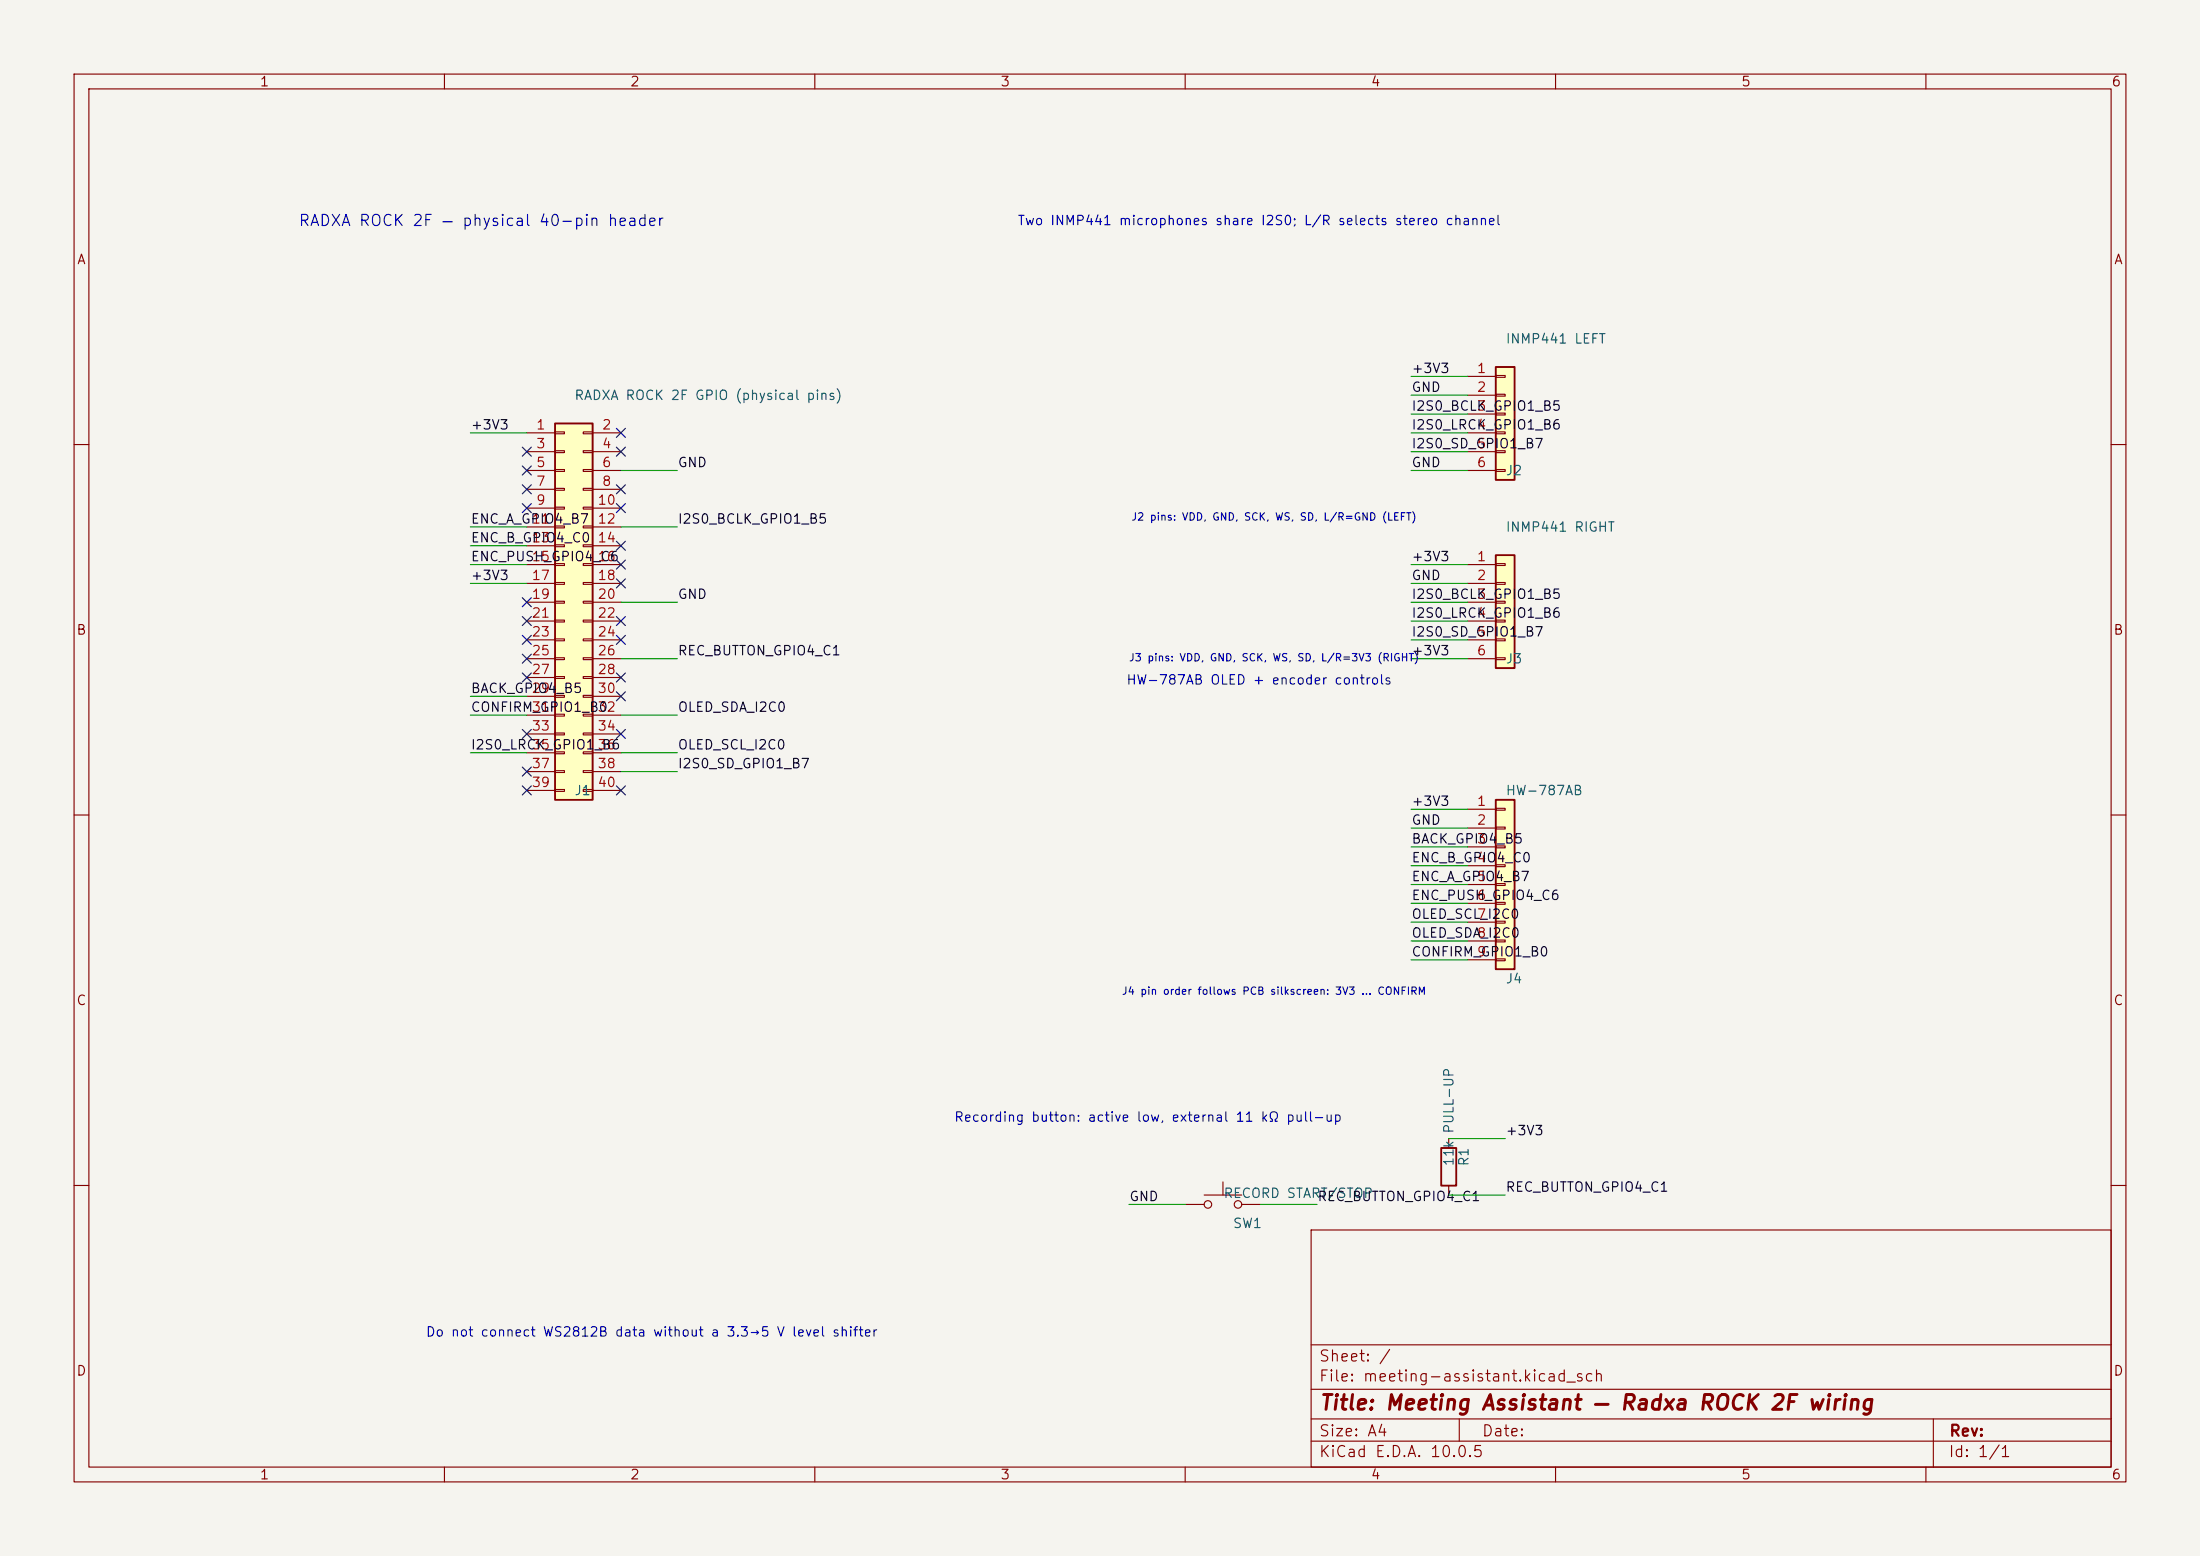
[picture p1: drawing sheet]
(kicad_sch
 (version 20250114)
 (generator "eeschema")
 (generator_version "9.0")
 (paper "A4")
 (title_block
  (title "Meeting Assistant — Radxa ROCK 2F wiring"))
 (lib_symbols
  (symbol "Connector_Generic:Conn_02x20_Odd_Even"
   (pin_names
    (offset 1.016) (hide yes)) (exclude_from_sim no) (in_bom yes) (on_board yes)
   (in_pos_files yes)
   (duplicate_pin_numbers_are_jumpers no)
   (property "Reference" "J" (at 1.27 25.4 0) (show_name no) (do_not_autoplace no) (effects (font (size 1.27 1.27))))
   (property "Value" "Conn_02x20_Odd_Even" (at 1.27 -27.94 0) (show_name no) (do_not_autoplace no) (effects (font (size 1.27 1.27))))
   (property "Footprint" "" (at 0 0 0) (show_name no) (do_not_autoplace no) (hide yes) (effects (font (size 1.27 1.27))))
   (property "Datasheet" "" (at 0 0 0) (show_name no) (do_not_autoplace no) (hide yes) (effects (font (size 1.27 1.27))))
   (property "Description" "Generic connector, double row, 02x20, odd/even pin numbering scheme (row 1 odd numbers, row 2 even numbers), script generated (kicad-library-utils/schlib/autogen/connector/)" (at 0 0 0) (show_name no) (do_not_autoplace no) (hide yes) (effects (font (size 1.27 1.27))))
   (symbol "Conn_02x20_Odd_Even_1_1"
    (rectangle (start -1.27 24.13) (end 3.81 -26.67) (stroke (width 0.254) (type default)) (fill (type background)))
    (rectangle (start -1.27 22.987) (end 0 22.733) (stroke (width 0.1524) (type default)) (fill (type none)))
    (rectangle (start -1.27 20.447) (end 0 20.193) (stroke (width 0.1524) (type default)) (fill (type none)))
    (rectangle (start -1.27 17.907) (end 0 17.653) (stroke (width 0.1524) (type default)) (fill (type none)))
    (rectangle (start -1.27 15.367) (end 0 15.113) (stroke (width 0.1524) (type default)) (fill (type none)))
    (rectangle (start -1.27 12.827) (end 0 12.573) (stroke (width 0.1524) (type default)) (fill (type none)))
    (rectangle (start -1.27 10.287) (end 0 10.033) (stroke (width 0.1524) (type default)) (fill (type none)))
    (rectangle (start -1.27 7.747) (end 0 7.493) (stroke (width 0.1524) (type default)) (fill (type none)))
    (rectangle (start -1.27 5.207) (end 0 4.953) (stroke (width 0.1524) (type default)) (fill (type none)))
    (rectangle (start -1.27 2.667) (end 0 2.413) (stroke (width 0.1524) (type default)) (fill (type none)))
    (rectangle (start -1.27 0.127) (end 0 -0.127) (stroke (width 0.1524) (type default)) (fill (type none)))
    (rectangle (start -1.27 -2.413) (end 0 -2.667) (stroke (width 0.1524) (type default)) (fill (type none)))
    (rectangle (start -1.27 -4.953) (end 0 -5.207) (stroke (width 0.1524) (type default)) (fill (type none)))
    (rectangle (start -1.27 -7.493) (end 0 -7.747) (stroke (width 0.1524) (type default)) (fill (type none)))
    (rectangle (start -1.27 -10.033) (end 0 -10.287) (stroke (width 0.1524) (type default)) (fill (type none)))
    (rectangle (start -1.27 -12.573) (end 0 -12.827) (stroke (width 0.1524) (type default)) (fill (type none)))
    (rectangle (start -1.27 -15.113) (end 0 -15.367) (stroke (width 0.1524) (type default)) (fill (type none)))
    (rectangle (start -1.27 -17.653) (end 0 -17.907) (stroke (width 0.1524) (type default)) (fill (type none)))
    (rectangle (start -1.27 -20.193) (end 0 -20.447) (stroke (width 0.1524) (type default)) (fill (type none)))
    (rectangle (start -1.27 -22.733) (end 0 -22.987) (stroke (width 0.1524) (type default)) (fill (type none)))
    (rectangle (start -1.27 -25.273) (end 0 -25.527) (stroke (width 0.1524) (type default)) (fill (type none)))
    (rectangle (start 3.81 22.987) (end 2.54 22.733) (stroke (width 0.1524) (type default)) (fill (type none)))
    (rectangle (start 3.81 20.447) (end 2.54 20.193) (stroke (width 0.1524) (type default)) (fill (type none)))
    (rectangle (start 3.81 17.907) (end 2.54 17.653) (stroke (width 0.1524) (type default)) (fill (type none)))
    (rectangle (start 3.81 15.367) (end 2.54 15.113) (stroke (width 0.1524) (type default)) (fill (type none)))
    (rectangle (start 3.81 12.827) (end 2.54 12.573) (stroke (width 0.1524) (type default)) (fill (type none)))
    (rectangle (start 3.81 10.287) (end 2.54 10.033) (stroke (width 0.1524) (type default)) (fill (type none)))
    (rectangle (start 3.81 7.747) (end 2.54 7.493) (stroke (width 0.1524) (type default)) (fill (type none)))
    (rectangle (start 3.81 5.207) (end 2.54 4.953) (stroke (width 0.1524) (type default)) (fill (type none)))
    (rectangle (start 3.81 2.667) (end 2.54 2.413) (stroke (width 0.1524) (type default)) (fill (type none)))
    (rectangle (start 3.81 0.127) (end 2.54 -0.127) (stroke (width 0.1524) (type default)) (fill (type none)))
    (rectangle (start 3.81 -2.413) (end 2.54 -2.667) (stroke (width 0.1524) (type default)) (fill (type none)))
    (rectangle (start 3.81 -4.953) (end 2.54 -5.207) (stroke (width 0.1524) (type default)) (fill (type none)))
    (rectangle (start 3.81 -7.493) (end 2.54 -7.747) (stroke (width 0.1524) (type default)) (fill (type none)))
    (rectangle (start 3.81 -10.033) (end 2.54 -10.287) (stroke (width 0.1524) (type default)) (fill (type none)))
    (rectangle (start 3.81 -12.573) (end 2.54 -12.827) (stroke (width 0.1524) (type default)) (fill (type none)))
    (rectangle (start 3.81 -15.113) (end 2.54 -15.367) (stroke (width 0.1524) (type default)) (fill (type none)))
    (rectangle (start 3.81 -17.653) (end 2.54 -17.907) (stroke (width 0.1524) (type default)) (fill (type none)))
    (rectangle (start 3.81 -20.193) (end 2.54 -20.447) (stroke (width 0.1524) (type default)) (fill (type none)))
    (rectangle (start 3.81 -22.733) (end 2.54 -22.987) (stroke (width 0.1524) (type default)) (fill (type none)))
    (rectangle (start 3.81 -25.273) (end 2.54 -25.527) (stroke (width 0.1524) (type default)) (fill (type none)))
    (pin passive line (at -5.08 22.86 0) (length 3.81) (name "Pin_1" (effects (font (size 1.27 1.27)))) (number "1" (effects (font (size 1.27 1.27)))))
    (pin passive line (at 7.62 22.86 180) (length 3.81) (name "Pin_2" (effects (font (size 1.27 1.27)))) (number "2" (effects (font (size 1.27 1.27)))))
    (pin passive line (at -5.08 20.32 0) (length 3.81) (name "Pin_3" (effects (font (size 1.27 1.27)))) (number "3" (effects (font (size 1.27 1.27)))))
    (pin passive line (at 7.62 20.32 180) (length 3.81) (name "Pin_4" (effects (font (size 1.27 1.27)))) (number "4" (effects (font (size 1.27 1.27)))))
    (pin passive line (at -5.08 17.78 0) (length 3.81) (name "Pin_5" (effects (font (size 1.27 1.27)))) (number "5" (effects (font (size 1.27 1.27)))))
    (pin passive line (at 7.62 17.78 180) (length 3.81) (name "Pin_6" (effects (font (size 1.27 1.27)))) (number "6" (effects (font (size 1.27 1.27)))))
    (pin passive line (at -5.08 15.24 0) (length 3.81) (name "Pin_7" (effects (font (size 1.27 1.27)))) (number "7" (effects (font (size 1.27 1.27)))))
    (pin passive line (at 7.62 15.24 180) (length 3.81) (name "Pin_8" (effects (font (size 1.27 1.27)))) (number "8" (effects (font (size 1.27 1.27)))))
    (pin passive line (at -5.08 12.7 0) (length 3.81) (name "Pin_9" (effects (font (size 1.27 1.27)))) (number "9" (effects (font (size 1.27 1.27)))))
    (pin passive line (at 7.62 12.7 180) (length 3.81) (name "Pin_10" (effects (font (size 1.27 1.27)))) (number "10" (effects (font (size 1.27 1.27)))))
    (pin passive line (at -5.08 10.16 0) (length 3.81) (name "Pin_11" (effects (font (size 1.27 1.27)))) (number "11" (effects (font (size 1.27 1.27)))))
    (pin passive line (at 7.62 10.16 180) (length 3.81) (name "Pin_12" (effects (font (size 1.27 1.27)))) (number "12" (effects (font (size 1.27 1.27)))))
    (pin passive line (at -5.08 7.62 0) (length 3.81) (name "Pin_13" (effects (font (size 1.27 1.27)))) (number "13" (effects (font (size 1.27 1.27)))))
    (pin passive line (at 7.62 7.62 180) (length 3.81) (name "Pin_14" (effects (font (size 1.27 1.27)))) (number "14" (effects (font (size 1.27 1.27)))))
    (pin passive line (at -5.08 5.08 0) (length 3.81) (name "Pin_15" (effects (font (size 1.27 1.27)))) (number "15" (effects (font (size 1.27 1.27)))))
    (pin passive line (at 7.62 5.08 180) (length 3.81) (name "Pin_16" (effects (font (size 1.27 1.27)))) (number "16" (effects (font (size 1.27 1.27)))))
    (pin passive line (at -5.08 2.54 0) (length 3.81) (name "Pin_17" (effects (font (size 1.27 1.27)))) (number "17" (effects (font (size 1.27 1.27)))))
    (pin passive line (at 7.62 2.54 180) (length 3.81) (name "Pin_18" (effects (font (size 1.27 1.27)))) (number "18" (effects (font (size 1.27 1.27)))))
    (pin passive line (at -5.08 0 0) (length 3.81) (name "Pin_19" (effects (font (size 1.27 1.27)))) (number "19" (effects (font (size 1.27 1.27)))))
    (pin passive line (at 7.62 0 180) (length 3.81) (name "Pin_20" (effects (font (size 1.27 1.27)))) (number "20" (effects (font (size 1.27 1.27)))))
    (pin passive line (at -5.08 -2.54 0) (length 3.81) (name "Pin_21" (effects (font (size 1.27 1.27)))) (number "21" (effects (font (size 1.27 1.27)))))
    (pin passive line (at 7.62 -2.54 180) (length 3.81) (name "Pin_22" (effects (font (size 1.27 1.27)))) (number "22" (effects (font (size 1.27 1.27)))))
    (pin passive line (at -5.08 -5.08 0) (length 3.81) (name "Pin_23" (effects (font (size 1.27 1.27)))) (number "23" (effects (font (size 1.27 1.27)))))
    (pin passive line (at 7.62 -5.08 180) (length 3.81) (name "Pin_24" (effects (font (size 1.27 1.27)))) (number "24" (effects (font (size 1.27 1.27)))))
    (pin passive line (at -5.08 -7.62 0) (length 3.81) (name "Pin_25" (effects (font (size 1.27 1.27)))) (number "25" (effects (font (size 1.27 1.27)))))
    (pin passive line (at 7.62 -7.62 180) (length 3.81) (name "Pin_26" (effects (font (size 1.27 1.27)))) (number "26" (effects (font (size 1.27 1.27)))))
    (pin passive line (at -5.08 -10.16 0) (length 3.81) (name "Pin_27" (effects (font (size 1.27 1.27)))) (number "27" (effects (font (size 1.27 1.27)))))
    (pin passive line (at 7.62 -10.16 180) (length 3.81) (name "Pin_28" (effects (font (size 1.27 1.27)))) (number "28" (effects (font (size 1.27 1.27)))))
    (pin passive line (at -5.08 -12.7 0) (length 3.81) (name "Pin_29" (effects (font (size 1.27 1.27)))) (number "29" (effects (font (size 1.27 1.27)))))
    (pin passive line (at 7.62 -12.7 180) (length 3.81) (name "Pin_30" (effects (font (size 1.27 1.27)))) (number "30" (effects (font (size 1.27 1.27)))))
    (pin passive line (at -5.08 -15.24 0) (length 3.81) (name "Pin_31" (effects (font (size 1.27 1.27)))) (number "31" (effects (font (size 1.27 1.27)))))
    (pin passive line (at 7.62 -15.24 180) (length 3.81) (name "Pin_32" (effects (font (size 1.27 1.27)))) (number "32" (effects (font (size 1.27 1.27)))))
    (pin passive line (at -5.08 -17.78 0) (length 3.81) (name "Pin_33" (effects (font (size 1.27 1.27)))) (number "33" (effects (font (size 1.27 1.27)))))
    (pin passive line (at 7.62 -17.78 180) (length 3.81) (name "Pin_34" (effects (font (size 1.27 1.27)))) (number "34" (effects (font (size 1.27 1.27)))))
    (pin passive line (at -5.08 -20.32 0) (length 3.81) (name "Pin_35" (effects (font (size 1.27 1.27)))) (number "35" (effects (font (size 1.27 1.27)))))
    (pin passive line (at 7.62 -20.32 180) (length 3.81) (name "Pin_36" (effects (font (size 1.27 1.27)))) (number "36" (effects (font (size 1.27 1.27)))))
    (pin passive line (at -5.08 -22.86 0) (length 3.81) (name "Pin_37" (effects (font (size 1.27 1.27)))) (number "37" (effects (font (size 1.27 1.27)))))
    (pin passive line (at 7.62 -22.86 180) (length 3.81) (name "Pin_38" (effects (font (size 1.27 1.27)))) (number "38" (effects (font (size 1.27 1.27)))))
    (pin passive line (at -5.08 -25.4 0) (length 3.81) (name "Pin_39" (effects (font (size 1.27 1.27)))) (number "39" (effects (font (size 1.27 1.27)))))
    (pin passive line (at 7.62 -25.4 180) (length 3.81) (name "Pin_40" (effects (font (size 1.27 1.27)))) (number "40" (effects (font (size 1.27 1.27))))))
   (embedded_fonts no))
  (symbol "Connector_Generic:Conn_01x06"
   (pin_names
    (offset 1.016) (hide yes)) (exclude_from_sim no) (in_bom yes) (on_board yes)
   (in_pos_files yes)
   (duplicate_pin_numbers_are_jumpers no)
   (property "Reference" "J" (at 0 7.62 0) (show_name no) (do_not_autoplace no) (effects (font (size 1.27 1.27))))
   (property "Value" "Conn_01x06" (at 0 -10.16 0) (show_name no) (do_not_autoplace no) (effects (font (size 1.27 1.27))))
   (property "Footprint" "" (at 0 0 0) (show_name no) (do_not_autoplace no) (hide yes) (effects (font (size 1.27 1.27))))
   (property "Datasheet" "" (at 0 0 0) (show_name no) (do_not_autoplace no) (hide yes) (effects (font (size 1.27 1.27))))
   (property "Description" "Generic connector, single row, 01x06, script generated (kicad-library-utils/schlib/autogen/connector/)" (at 0 0 0) (show_name no) (do_not_autoplace no) (hide yes) (effects (font (size 1.27 1.27))))
   (symbol "Conn_01x06_1_1"
    (rectangle (start -1.27 6.35) (end 1.27 -8.89) (stroke (width 0.254) (type default)) (fill (type background)))
    (rectangle (start -1.27 5.207) (end 0 4.953) (stroke (width 0.1524) (type default)) (fill (type none)))
    (rectangle (start -1.27 2.667) (end 0 2.413) (stroke (width 0.1524) (type default)) (fill (type none)))
    (rectangle (start -1.27 0.127) (end 0 -0.127) (stroke (width 0.1524) (type default)) (fill (type none)))
    (rectangle (start -1.27 -2.413) (end 0 -2.667) (stroke (width 0.1524) (type default)) (fill (type none)))
    (rectangle (start -1.27 -4.953) (end 0 -5.207) (stroke (width 0.1524) (type default)) (fill (type none)))
    (rectangle (start -1.27 -7.493) (end 0 -7.747) (stroke (width 0.1524) (type default)) (fill (type none)))
    (pin passive line (at -5.08 5.08 0) (length 3.81) (name "Pin_1" (effects (font (size 1.27 1.27)))) (number "1" (effects (font (size 1.27 1.27)))))
    (pin passive line (at -5.08 2.54 0) (length 3.81) (name "Pin_2" (effects (font (size 1.27 1.27)))) (number "2" (effects (font (size 1.27 1.27)))))
    (pin passive line (at -5.08 0 0) (length 3.81) (name "Pin_3" (effects (font (size 1.27 1.27)))) (number "3" (effects (font (size 1.27 1.27)))))
    (pin passive line (at -5.08 -2.54 0) (length 3.81) (name "Pin_4" (effects (font (size 1.27 1.27)))) (number "4" (effects (font (size 1.27 1.27)))))
    (pin passive line (at -5.08 -5.08 0) (length 3.81) (name "Pin_5" (effects (font (size 1.27 1.27)))) (number "5" (effects (font (size 1.27 1.27)))))
    (pin passive line (at -5.08 -7.62 0) (length 3.81) (name "Pin_6" (effects (font (size 1.27 1.27)))) (number "6" (effects (font (size 1.27 1.27))))))
   (embedded_fonts no))
  (symbol "Connector_Generic:Conn_01x09"
   (pin_names
    (offset 1.016) (hide yes)) (exclude_from_sim no) (in_bom yes) (on_board yes)
   (in_pos_files yes)
   (duplicate_pin_numbers_are_jumpers no)
   (property "Reference" "J" (at 0 12.7 0) (show_name no) (do_not_autoplace no) (effects (font (size 1.27 1.27))))
   (property "Value" "Conn_01x09" (at 0 -12.7 0) (show_name no) (do_not_autoplace no) (effects (font (size 1.27 1.27))))
   (property "Footprint" "" (at 0 0 0) (show_name no) (do_not_autoplace no) (hide yes) (effects (font (size 1.27 1.27))))
   (property "Datasheet" "" (at 0 0 0) (show_name no) (do_not_autoplace no) (hide yes) (effects (font (size 1.27 1.27))))
   (property "Description" "Generic connector, single row, 01x09, script generated (kicad-library-utils/schlib/autogen/connector/)" (at 0 0 0) (show_name no) (do_not_autoplace no) (hide yes) (effects (font (size 1.27 1.27))))
   (symbol "Conn_01x09_1_1"
    (rectangle (start -1.27 11.43) (end 1.27 -11.43) (stroke (width 0.254) (type default)) (fill (type background)))
    (rectangle (start -1.27 10.287) (end 0 10.033) (stroke (width 0.1524) (type default)) (fill (type none)))
    (rectangle (start -1.27 7.747) (end 0 7.493) (stroke (width 0.1524) (type default)) (fill (type none)))
    (rectangle (start -1.27 5.207) (end 0 4.953) (stroke (width 0.1524) (type default)) (fill (type none)))
    (rectangle (start -1.27 2.667) (end 0 2.413) (stroke (width 0.1524) (type default)) (fill (type none)))
    (rectangle (start -1.27 0.127) (end 0 -0.127) (stroke (width 0.1524) (type default)) (fill (type none)))
    (rectangle (start -1.27 -2.413) (end 0 -2.667) (stroke (width 0.1524) (type default)) (fill (type none)))
    (rectangle (start -1.27 -4.953) (end 0 -5.207) (stroke (width 0.1524) (type default)) (fill (type none)))
    (rectangle (start -1.27 -7.493) (end 0 -7.747) (stroke (width 0.1524) (type default)) (fill (type none)))
    (rectangle (start -1.27 -10.033) (end 0 -10.287) (stroke (width 0.1524) (type default)) (fill (type none)))
    (pin passive line (at -5.08 10.16 0) (length 3.81) (name "Pin_1" (effects (font (size 1.27 1.27)))) (number "1" (effects (font (size 1.27 1.27)))))
    (pin passive line (at -5.08 7.62 0) (length 3.81) (name "Pin_2" (effects (font (size 1.27 1.27)))) (number "2" (effects (font (size 1.27 1.27)))))
    (pin passive line (at -5.08 5.08 0) (length 3.81) (name "Pin_3" (effects (font (size 1.27 1.27)))) (number "3" (effects (font (size 1.27 1.27)))))
    (pin passive line (at -5.08 2.54 0) (length 3.81) (name "Pin_4" (effects (font (size 1.27 1.27)))) (number "4" (effects (font (size 1.27 1.27)))))
    (pin passive line (at -5.08 0 0) (length 3.81) (name "Pin_5" (effects (font (size 1.27 1.27)))) (number "5" (effects (font (size 1.27 1.27)))))
    (pin passive line (at -5.08 -2.54 0) (length 3.81) (name "Pin_6" (effects (font (size 1.27 1.27)))) (number "6" (effects (font (size 1.27 1.27)))))
    (pin passive line (at -5.08 -5.08 0) (length 3.81) (name "Pin_7" (effects (font (size 1.27 1.27)))) (number "7" (effects (font (size 1.27 1.27)))))
    (pin passive line (at -5.08 -7.62 0) (length 3.81) (name "Pin_8" (effects (font (size 1.27 1.27)))) (number "8" (effects (font (size 1.27 1.27)))))
    (pin passive line (at -5.08 -10.16 0) (length 3.81) (name "Pin_9" (effects (font (size 1.27 1.27)))) (number "9" (effects (font (size 1.27 1.27))))))
   (embedded_fonts no))
  (symbol "Switch:SW_Push"
   (pin_numbers (hide yes))
   (pin_names
    (offset 1.016) (hide yes)) (exclude_from_sim no) (in_bom yes) (on_board yes)
   (in_pos_files yes)
   (duplicate_pin_numbers_are_jumpers no)
   (property "Reference" "SW" (at 1.27 2.54 0) (show_name no) (do_not_autoplace no) (effects (font (size 1.27 1.27)) (justify left)))
   (property "Value" "SW_Push" (at 0 -1.524 0) (show_name no) (do_not_autoplace no) (effects (font (size 1.27 1.27))))
   (property "Footprint" "" (at 0 5.08 0) (show_name no) (do_not_autoplace no) (hide yes) (effects (font (size 1.27 1.27))))
   (property "Datasheet" "" (at 0 5.08 0) (show_name no) (do_not_autoplace no) (hide yes) (effects (font (size 1.27 1.27))))
   (property "Description" "Push button switch, generic, two pins" (at 0 0 0) (show_name no) (do_not_autoplace no) (hide yes) (effects (font (size 1.27 1.27))))
   (symbol "SW_Push_0_1"
    (circle (center -2.032 0) (radius 0.508) (stroke (width 0) (type default)) (fill (type none)))
    (polyline (pts (xy 0 1.27) (xy 0 3.048)) (stroke (width 0) (type default)) (fill (type none)))
    (circle (center 2.032 0) (radius 0.508) (stroke (width 0) (type default)) (fill (type none)))
    (polyline (pts (xy 2.54 1.27) (xy -2.54 1.27)) (stroke (width 0) (type default)) (fill (type none)))
    (pin passive line (at -5.08 0 0) (length 2.54) (name "1" (effects (font (size 1.27 1.27)))) (number "1" (effects (font (size 1.27 1.27)))))
    (pin passive line (at 5.08 0 180) (length 2.54) (name "2" (effects (font (size 1.27 1.27)))) (number "2" (effects (font (size 1.27 1.27))))))
   (embedded_fonts no))
  (symbol "Device:R"
   (pin_numbers (hide yes))
   (pin_names
    (offset 0)) (exclude_from_sim no) (in_bom yes) (on_board yes)
   (in_pos_files yes)
   (duplicate_pin_numbers_are_jumpers no)
   (property "Reference" "R" (at 2.032 0 90) (show_name no) (do_not_autoplace no) (effects (font (size 1.27 1.27))))
   (property "Value" "R" (at 0 0 90) (show_name no) (do_not_autoplace no) (effects (font (size 1.27 1.27))))
   (property "Footprint" "" (at -1.778 0 90) (show_name no) (do_not_autoplace no) (hide yes) (effects (font (size 1.27 1.27))))
   (property "Datasheet" "" (at 0 0 0) (show_name no) (do_not_autoplace no) (hide yes) (effects (font (size 1.27 1.27))))
   (property "Description" "Resistor" (at 0 0 0) (show_name no) (do_not_autoplace no) (hide yes) (effects (font (size 1.27 1.27))))
   (symbol "R_0_1"
    (rectangle (start -1.016 -2.54) (end 1.016 2.54) (stroke (width 0.254) (type default)) (fill (type none))))
   (symbol "R_1_1"
    (pin passive line (at 0 3.81 270) (length 1.27) (name "" (effects (font (size 1.27 1.27)))) (number "1" (effects (font (size 1.27 1.27)))))
    (pin passive line (at 0 -3.81 90) (length 1.27) (name "" (effects (font (size 1.27 1.27)))) (number "2" (effects (font (size 1.27 1.27))))))
   (embedded_fonts no)))
 (symbol
  (lib_id "Connector_Generic:Conn_02x20_Odd_Even")
  (at 76.2 81.28 0)
  (unit 1)
  (exclude_from_sim no)
  (in_bom yes)
  (on_board yes)
  (dnp no)
  (fields_autoplaced no)
  (property "Reference" "J1" (at 77.47 106.68 0.0000) (effects (font (size 1.27 1.27)) (justify left)))
  (property "Value" "RADXA ROCK 2F GPIO (physical pins)" (at 77.47 53.34 0.0000) (effects (font (size 1.27 1.27)) (justify left)))
  (pin "1")
  (pin "2")
  (pin "3")
  (pin "4")
  (pin "5")
  (pin "6")
  (pin "7")
  (pin "8")
  (pin "9")
  (pin "10")
  (pin "11")
  (pin "12")
  (pin "13")
  (pin "14")
  (pin "15")
  (pin "16")
  (pin "17")
  (pin "18")
  (pin "19")
  (pin "20")
  (pin "21")
  (pin "22")
  (pin "23")
  (pin "24")
  (pin "25")
  (pin "26")
  (pin "27")
  (pin "28")
  (pin "29")
  (pin "30")
  (pin "31")
  (pin "32")
  (pin "33")
  (pin "34")
  (pin "35")
  (pin "36")
  (pin "37")
  (pin "38")
  (pin "39")
  (pin "40"))
 (symbol
  (lib_id "Connector_Generic:Conn_01x06")
  (at 203.2 55.88 0)
  (unit 1)
  (exclude_from_sim no)
  (in_bom yes)
  (on_board yes)
  (dnp no)
  (fields_autoplaced no)
  (property "Reference" "J2" (at 203.2 63.5 0.0000) (effects (font (size 1.27 1.27)) (justify left)))
  (property "Value" "INMP441 LEFT" (at 203.2 45.72 0.0000) (effects (font (size 1.27 1.27)) (justify left)))
  (pin "1")
  (pin "2")
  (pin "3")
  (pin "4")
  (pin "5")
  (pin "6"))
 (symbol
  (lib_id "Connector_Generic:Conn_01x06")
  (at 203.2 81.28 0)
  (unit 1)
  (exclude_from_sim no)
  (in_bom yes)
  (on_board yes)
  (dnp no)
  (fields_autoplaced no)
  (property "Reference" "J3" (at 203.2 88.9 0.0000) (effects (font (size 1.27 1.27)) (justify left)))
  (property "Value" "INMP441 RIGHT" (at 203.2 71.12 0.0000) (effects (font (size 1.27 1.27)) (justify left)))
  (pin "1")
  (pin "2")
  (pin "3")
  (pin "4")
  (pin "5")
  (pin "6"))
 (symbol
  (lib_id "Connector_Generic:Conn_01x09")
  (at 203.2 119.38 0)
  (unit 1)
  (exclude_from_sim no)
  (in_bom yes)
  (on_board yes)
  (dnp no)
  (fields_autoplaced no)
  (property "Reference" "J4" (at 203.2 132.08 0.0000) (effects (font (size 1.27 1.27)) (justify left)))
  (property "Value" "HW-787AB" (at 203.2 106.68 0.0000) (effects (font (size 1.27 1.27)) (justify left)))
  (pin "1")
  (pin "2")
  (pin "3")
  (pin "4")
  (pin "5")
  (pin "6")
  (pin "7")
  (pin "8")
  (pin "9"))
 (symbol
  (lib_id "Switch:SW_Push")
  (at 165.1 162.56 0)
  (unit 1)
  (exclude_from_sim no)
  (in_bom yes)
  (on_board yes)
  (dnp no)
  (fields_autoplaced no)
  (property "Reference" "SW1" (at 166.37 165.1 0.0000) (effects (font (size 1.27 1.27)) (justify left)))
  (property "Value" "RECORD START/STOP" (at 165.1 161.036 0.0000) (effects (font (size 1.27 1.27)) (justify left)))
  (pin "1")
  (pin "2"))
 (symbol
  (lib_id "Device:R")
  (at 195.58 157.48 0)
  (unit 1)
  (exclude_from_sim no)
  (in_bom yes)
  (on_board yes)
  (dnp no)
  (fields_autoplaced no)
  (property "Reference" "R1" (at 197.612 157.48 90) (effects (font (size 1.27 1.27)) (justify left)))
  (property "Value" "11k PULL-UP" (at 195.58 157.48 90) (effects (font (size 1.27 1.27)) (justify left)))
  (pin "1")
  (pin "2"))
 (wire
  (pts (xy 71.12 58.42) (xy 63.5 58.42))
  (stroke (width 0) (type default)))
 (wire
  (pts (xy 83.82 63.5) (xy 91.44 63.5))
  (stroke (width 0) (type default)))
 (wire
  (pts (xy 71.12 71.12) (xy 63.5 71.12))
  (stroke (width 0) (type default)))
 (wire
  (pts (xy 83.82 71.12) (xy 91.44 71.12))
  (stroke (width 0) (type default)))
 (wire
  (pts (xy 71.12 73.66) (xy 63.5 73.66))
  (stroke (width 0) (type default)))
 (wire
  (pts (xy 71.12 76.2) (xy 63.5 76.2))
  (stroke (width 0) (type default)))
 (wire
  (pts (xy 71.12 78.74) (xy 63.5 78.74))
  (stroke (width 0) (type default)))
 (wire
  (pts (xy 83.82 81.28) (xy 91.44 81.28))
  (stroke (width 0) (type default)))
 (wire
  (pts (xy 83.82 88.9) (xy 91.44 88.9))
  (stroke (width 0) (type default)))
 (wire
  (pts (xy 71.12 93.98) (xy 63.5 93.98))
  (stroke (width 0) (type default)))
 (wire
  (pts (xy 71.12 96.52) (xy 63.5 96.52))
  (stroke (width 0) (type default)))
 (wire
  (pts (xy 83.82 96.52) (xy 91.44 96.52))
  (stroke (width 0) (type default)))
 (wire
  (pts (xy 71.12 101.6) (xy 63.5 101.6))
  (stroke (width 0) (type default)))
 (wire
  (pts (xy 83.82 101.6) (xy 91.44 101.6))
  (stroke (width 0) (type default)))
 (wire
  (pts (xy 83.82 104.14) (xy 91.44 104.14))
  (stroke (width 0) (type default)))
 (wire
  (pts (xy 198.12 50.8) (xy 190.5 50.8))
  (stroke (width 0) (type default)))
 (wire
  (pts (xy 198.12 53.34) (xy 190.5 53.34))
  (stroke (width 0) (type default)))
 (wire
  (pts (xy 198.12 55.88) (xy 190.5 55.88))
  (stroke (width 0) (type default)))
 (wire
  (pts (xy 198.12 58.42) (xy 190.5 58.42))
  (stroke (width 0) (type default)))
 (wire
  (pts (xy 198.12 60.96) (xy 190.5 60.96))
  (stroke (width 0) (type default)))
 (wire
  (pts (xy 198.12 63.5) (xy 190.5 63.5))
  (stroke (width 0) (type default)))
 (wire
  (pts (xy 198.12 76.2) (xy 190.5 76.2))
  (stroke (width 0) (type default)))
 (wire
  (pts (xy 198.12 78.74) (xy 190.5 78.74))
  (stroke (width 0) (type default)))
 (wire
  (pts (xy 198.12 81.28) (xy 190.5 81.28))
  (stroke (width 0) (type default)))
 (wire
  (pts (xy 198.12 83.82) (xy 190.5 83.82))
  (stroke (width 0) (type default)))
 (wire
  (pts (xy 198.12 86.36) (xy 190.5 86.36))
  (stroke (width 0) (type default)))
 (wire
  (pts (xy 198.12 88.9) (xy 190.5 88.9))
  (stroke (width 0) (type default)))
 (wire
  (pts (xy 198.12 109.22) (xy 190.5 109.22))
  (stroke (width 0) (type default)))
 (wire
  (pts (xy 198.12 111.76) (xy 190.5 111.76))
  (stroke (width 0) (type default)))
 (wire
  (pts (xy 198.12 114.3) (xy 190.5 114.3))
  (stroke (width 0) (type default)))
 (wire
  (pts (xy 198.12 116.84) (xy 190.5 116.84))
  (stroke (width 0) (type default)))
 (wire
  (pts (xy 198.12 119.38) (xy 190.5 119.38))
  (stroke (width 0) (type default)))
 (wire
  (pts (xy 198.12 121.92) (xy 190.5 121.92))
  (stroke (width 0) (type default)))
 (wire
  (pts (xy 198.12 124.46) (xy 190.5 124.46))
  (stroke (width 0) (type default)))
 (wire
  (pts (xy 198.12 127) (xy 190.5 127))
  (stroke (width 0) (type default)))
 (wire
  (pts (xy 198.12 129.54) (xy 190.5 129.54))
  (stroke (width 0) (type default)))
 (wire
  (pts (xy 160.02 162.56) (xy 152.4 162.56))
  (stroke (width 0) (type default)))
 (wire
  (pts (xy 170.18 162.56) (xy 177.8 162.56))
  (stroke (width 0) (type default)))
 (wire
  (pts (xy 195.58 153.67) (xy 203.2 153.67))
  (stroke (width 0) (type default)))
 (wire
  (pts (xy 195.58 161.29) (xy 203.2 161.29))
  (stroke (width 0) (type default)))
 (label "+3V3"
  (at 63.5 58.42 0)
  (effects (font (size 1.27 1.27)) (justify left bottom)))
 (label "GND"
  (at 91.44 63.5 0)
  (effects (font (size 1.27 1.27)) (justify left bottom)))
 (label "ENC_A_GPIO4_B7"
  (at 63.5 71.12 0)
  (effects (font (size 1.27 1.27)) (justify left bottom)))
 (label "I2S0_BCLK_GPIO1_B5"
  (at 91.44 71.12 0)
  (effects (font (size 1.27 1.27)) (justify left bottom)))
 (label "ENC_B_GPIO4_C0"
  (at 63.5 73.66 0)
  (effects (font (size 1.27 1.27)) (justify left bottom)))
 (label "ENC_PUSH_GPIO4_C6"
  (at 63.5 76.2 0)
  (effects (font (size 1.27 1.27)) (justify left bottom)))
 (label "+3V3"
  (at 63.5 78.74 0)
  (effects (font (size 1.27 1.27)) (justify left bottom)))
 (label "GND"
  (at 91.44 81.28 0)
  (effects (font (size 1.27 1.27)) (justify left bottom)))
 (label "REC_BUTTON_GPIO4_C1"
  (at 91.44 88.9 0)
  (effects (font (size 1.27 1.27)) (justify left bottom)))
 (label "BACK_GPIO4_B5"
  (at 63.5 93.98 0)
  (effects (font (size 1.27 1.27)) (justify left bottom)))
 (label "CONFIRM_GPIO1_B0"
  (at 63.5 96.52 0)
  (effects (font (size 1.27 1.27)) (justify left bottom)))
 (label "OLED_SDA_I2C0"
  (at 91.44 96.52 0)
  (effects (font (size 1.27 1.27)) (justify left bottom)))
 (label "I2S0_LRCK_GPIO1_B6"
  (at 63.5 101.6 0)
  (effects (font (size 1.27 1.27)) (justify left bottom)))
 (label "OLED_SCL_I2C0"
  (at 91.44 101.6 0)
  (effects (font (size 1.27 1.27)) (justify left bottom)))
 (label "I2S0_SD_GPIO1_B7"
  (at 91.44 104.14 0)
  (effects (font (size 1.27 1.27)) (justify left bottom)))
 (label "+3V3"
  (at 190.5 50.8 0)
  (effects (font (size 1.27 1.27)) (justify left bottom)))
 (label "GND"
  (at 190.5 53.34 0)
  (effects (font (size 1.27 1.27)) (justify left bottom)))
 (label "I2S0_BCLK_GPIO1_B5"
  (at 190.5 55.88 0)
  (effects (font (size 1.27 1.27)) (justify left bottom)))
 (label "I2S0_LRCK_GPIO1_B6"
  (at 190.5 58.42 0)
  (effects (font (size 1.27 1.27)) (justify left bottom)))
 (label "I2S0_SD_GPIO1_B7"
  (at 190.5 60.96 0)
  (effects (font (size 1.27 1.27)) (justify left bottom)))
 (label "GND"
  (at 190.5 63.5 0)
  (effects (font (size 1.27 1.27)) (justify left bottom)))
 (label "+3V3"
  (at 190.5 76.2 0)
  (effects (font (size 1.27 1.27)) (justify left bottom)))
 (label "GND"
  (at 190.5 78.74 0)
  (effects (font (size 1.27 1.27)) (justify left bottom)))
 (label "I2S0_BCLK_GPIO1_B5"
  (at 190.5 81.28 0)
  (effects (font (size 1.27 1.27)) (justify left bottom)))
 (label "I2S0_LRCK_GPIO1_B6"
  (at 190.5 83.82 0)
  (effects (font (size 1.27 1.27)) (justify left bottom)))
 (label "I2S0_SD_GPIO1_B7"
  (at 190.5 86.36 0)
  (effects (font (size 1.27 1.27)) (justify left bottom)))
 (label "+3V3"
  (at 190.5 88.9 0)
  (effects (font (size 1.27 1.27)) (justify left bottom)))
 (label "+3V3"
  (at 190.5 109.22 0)
  (effects (font (size 1.27 1.27)) (justify left bottom)))
 (label "GND"
  (at 190.5 111.76 0)
  (effects (font (size 1.27 1.27)) (justify left bottom)))
 (label "BACK_GPIO4_B5"
  (at 190.5 114.3 0)
  (effects (font (size 1.27 1.27)) (justify left bottom)))
 (label "ENC_B_GPIO4_C0"
  (at 190.5 116.84 0)
  (effects (font (size 1.27 1.27)) (justify left bottom)))
 (label "ENC_A_GPIO4_B7"
  (at 190.5 119.38 0)
  (effects (font (size 1.27 1.27)) (justify left bottom)))
 (label "ENC_PUSH_GPIO4_C6"
  (at 190.5 121.92 0)
  (effects (font (size 1.27 1.27)) (justify left bottom)))
 (label "OLED_SCL_I2C0"
  (at 190.5 124.46 0)
  (effects (font (size 1.27 1.27)) (justify left bottom)))
 (label "OLED_SDA_I2C0"
  (at 190.5 127 0)
  (effects (font (size 1.27 1.27)) (justify left bottom)))
 (label "CONFIRM_GPIO1_B0"
  (at 190.5 129.54 0)
  (effects (font (size 1.27 1.27)) (justify left bottom)))
 (label "GND"
  (at 152.4 162.56 0)
  (effects (font (size 1.27 1.27)) (justify left bottom)))
 (label "REC_BUTTON_GPIO4_C1"
  (at 177.8 162.56 0)
  (effects (font (size 1.27 1.27)) (justify left bottom)))
 (label "+3V3"
  (at 203.2 153.67 0)
  (effects (font (size 1.27 1.27)) (justify left bottom)))
 (label "REC_BUTTON_GPIO4_C1"
  (at 203.2 161.29 0)
  (effects (font (size 1.27 1.27)) (justify left bottom)))
 (no_connect
  (at 83.82 58.42))
 (no_connect
  (at 71.12 60.96))
 (no_connect
  (at 83.82 60.96))
 (no_connect
  (at 71.12 63.5))
 (no_connect
  (at 71.12 66.04))
 (no_connect
  (at 83.82 66.04))
 (no_connect
  (at 71.12 68.58))
 (no_connect
  (at 83.82 68.58))
 (no_connect
  (at 83.82 73.66))
 (no_connect
  (at 83.82 76.2))
 (no_connect
  (at 83.82 78.74))
 (no_connect
  (at 71.12 81.28))
 (no_connect
  (at 71.12 83.82))
 (no_connect
  (at 83.82 83.82))
 (no_connect
  (at 71.12 86.36))
 (no_connect
  (at 83.82 86.36))
 (no_connect
  (at 71.12 88.9))
 (no_connect
  (at 71.12 91.44))
 (no_connect
  (at 83.82 91.44))
 (no_connect
  (at 83.82 93.98))
 (no_connect
  (at 71.12 99.06))
 (no_connect
  (at 83.82 99.06))
 (no_connect
  (at 71.12 104.14))
 (no_connect
  (at 71.12 106.68))
 (no_connect
  (at 83.82 106.68))
 (text "RADXA ROCK 2F — physical 40-pin header"
  (exclude_from_sim no)
  (at 65 30 0.0000)
  (effects (font (size 1.5 1.5))))
 (text "Two INMP441 microphones share I2S0; L/R selects stereo channel"
  (exclude_from_sim no)
  (at 170 30 0.0000)
  (effects (font (size 1.27 1.27))))
 (text "HW-787AB OLED + encoder controls"
  (exclude_from_sim no)
  (at 170 92 0.0000)
  (effects (font (size 1.27 1.27))))
 (text "Recording button: active low, external 11 kΩ pull-up"
  (exclude_from_sim no)
  (at 155 151 0.0000)
  (effects (font (size 1.27 1.27))))
 (text "J2 pins: VDD, GND, SCK, WS, SD, L/R=GND (LEFT)"
  (exclude_from_sim no)
  (at 172 70 0.0000)
  (effects (font (size 1 1))))
 (text "J3 pins: VDD, GND, SCK, WS, SD, L/R=3V3 (RIGHT)"
  (exclude_from_sim no)
  (at 172 89 0.0000)
  (effects (font (size 1 1))))
 (text "J4 pin order follows PCB silkscreen: 3V3 … CONFIRM"
  (exclude_from_sim no)
  (at 172 134 0.0000)
  (effects (font (size 1 1))))
 (text "Do not connect WS2812B data without a 3.3→5 V level shifter"
  (exclude_from_sim no)
  (at 88 180 0.0000)
  (effects (font (size 1.27 1.27))))
 (sheet_instances
  (path ""
   (page "1")))
 (embedded_fonts no))
